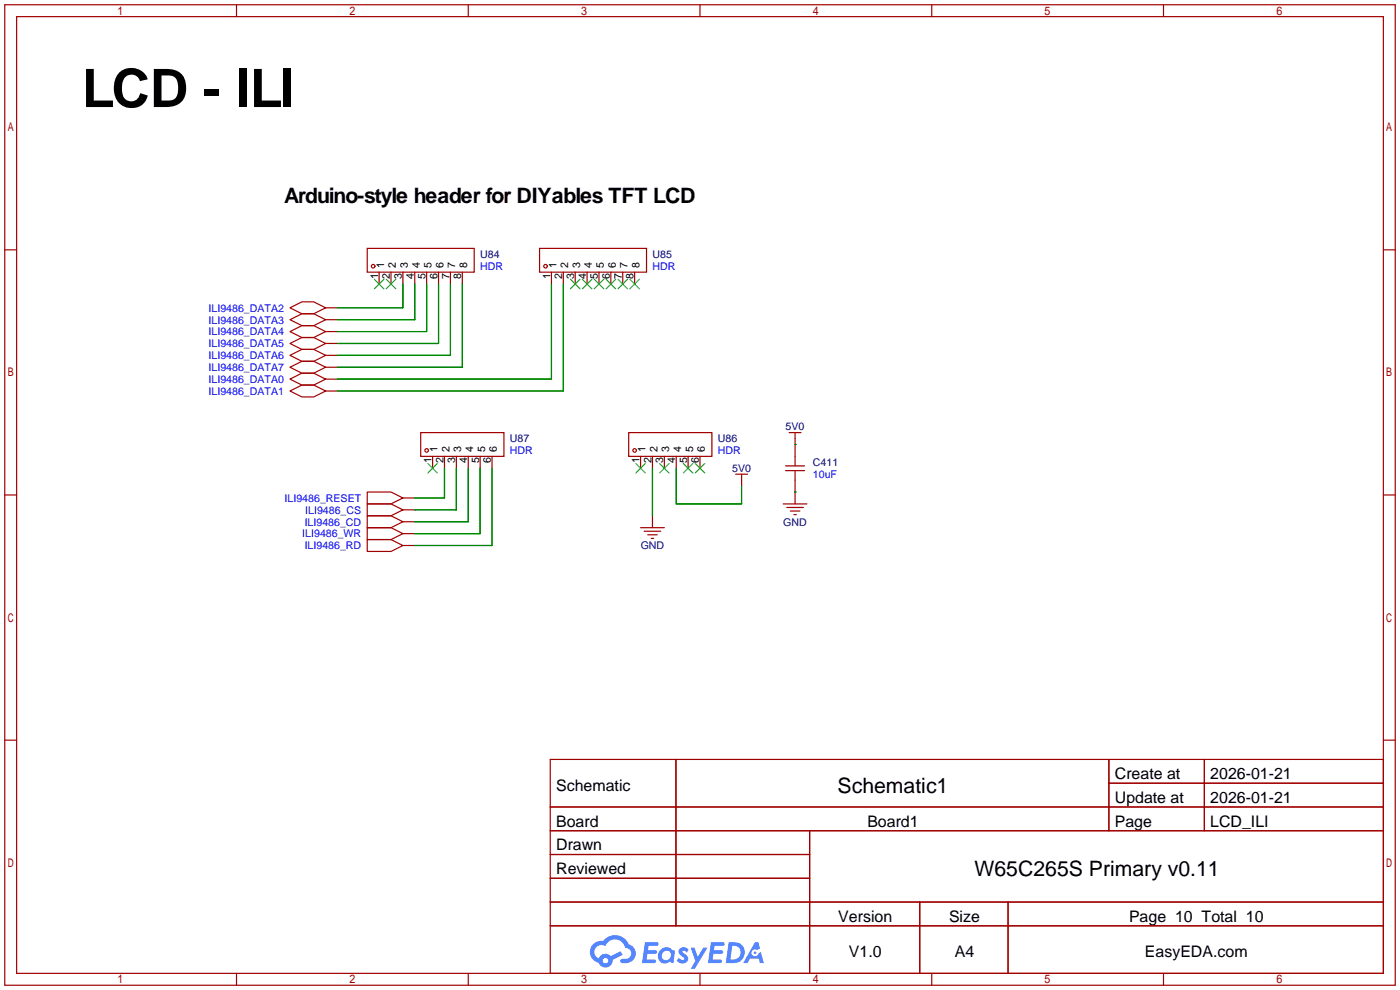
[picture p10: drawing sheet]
<svg xmlns="http://www.w3.org/2000/svg" width="299mm" height="212mm" viewBox="0 0 299 212" stroke-linecap="round" stroke-linejoin="round" font-family="sans-serif">
<g fill="none" stroke="#a10000" stroke-width=".25">
<path d="M1 1h297.2v209.6h-297.2zM3.6 3.6h292.1v204.4h-292.1zM50.5 1v2.6M100.1 1v2.6M149.6 1v2.6M199.1 1v2.6M248.7 1v2.6M1 53.4h2.6M295.7 53.4h2.5M1 105.8h2.6M295.7 105.8h2.5M1 158.2h2.6"/>
<path d="M295.7 158.2h2.5M117.6 162.3h178.1v45.7h-178.1zM117.6 172.5h178.1M117.6 177.5h178.1M144.5 162.3v35.6M173 177.5v30.5M237 162.3v15.2M237 167.4h58.7M257.4 162.3v15.2M117.6 182.6h55.4M117.6 192.8h178.1M117.6 187.7h55.4"/>
<path d="M117.6 197.9h178.1M196.6 192.8v15.2M215.4 192.8v15.2M50.5 208v2.6M100.1 208v2.6M149.6 208v2.6M199.1 208v2.6M248.7 208v2.6"/>
</g>
<g fill="#5487ff">
<path d="M145.3 202.7a1.3 1.3 0 0 1 1.9 .3l-.4 .6a.54 .54 0 0 0-.9-.2l.1 .2a1.34 1.34 0 0 1 .9 1.8 1.47 1.47 0 0 1-2.3-.1l.5-.6 .8 .5a.31 .31 0 0 0 .4-.3 .31 .31 0 0 0-.3-.4 1.12 1.12 0 0 1-.7-1.8z"/>
<path d="M147.6 202.5h.9l.6 2 1.2-2h.9l-2.7 4.6h-.9l1-1.7z"/>
<path d="M137.8 201.4h1.7a1.31 1.31 0 0 1 1.2 .2 .4 .4 0 0 1-.3 .5l-1.8 .1-.1 .9h1.6a.4 .4 0 0 1 .4 .4 .4 .4 0 0 1-.5 .4h-1.6l-.2 1.2h1.4a.46 .46 0 0 1 .5 0 .46 .46 0 0 1 .1 .5l-.4 .2h-2.6z"/>
<path d="M151.9 201.4h1.7a1.32 1.32 0 0 1 1.2 .2 .39 .39 0 0 1-.3 .5l-1.8 .1-.1 .9h1.6a.4 .4 0 0 1 .4 .4 .4 .4 0 0 1-.4 .4h-1.7l-.2 1.2h1.4a.46 .46 0 0 1 .5 0 .46 .46 0 0 1 .1 .5l-.4 .2h-2.6z"/>
<path d="M161.3 201.4h.8l.3 1.3-.6 .4a.75 .75 0 0 0-1.1 .3 .75 .75 0 0 0 .5 1 .75 .75 0 0 0 .9-.7l.5-.2 .6 2.3h-.8l-.3-.9h-1.8l-.5 .9h-1z"/>
<path d="M155.7 201.4l-.6 4.4h1.5a2.27 2.27 0 0 0 2.6-2.2 2.27 2.27 0 0 0-2.7-2.2zM156.5 202.1a1.5 1.5 0 0 1 1.8 1.6 1.5 1.5 0 0 1-1.9 1.4h-.3z"/>
<path d="M141.2 203a1.6 1.6 0 0 0-.3 2.3 1.6 1.6 0 0 0 2.3 .2l.7 .3 .3-2.4-.1-.3-.5-.1a1.58 1.58 0 0 0-2.4 0zM141.8 203.5a.98 .98 0 0 1 1.6 .4 .98 .98 0 0 1-1.1 1.3 .94 .94 0 0 1-.9-.7 .94 .94 0 0 1 .4-1z"/>
<path d="M126.8 201.8a2.37 2.37 0 0 0 1.1 4 1.54 1.54 0 0 0 1.8 1 1.54 1.54 0 0 0 1.2-1.6l2.2-1.1-.5-.8-2 1a1.57 1.57 0 0 0-2.7 .5 1.5 1.5 0 0 1-.7-2.1 1.5 1.5 0 0 1 2.2-.5 2.23 2.23 0 0 1 2.3-1.4 2.23 2.23 0 0 1 2 1.8 1.16 1.16 0 0 1 1.2 1.1 1.16 1.16 0 0 1-1.1 1.2h-.7a.47 .47 0 0 0-.5 .4 .47 .47 0 0 0 .4 .5 2.17 2.17 0 0 0 2.5-.9 2.17 2.17 0 0 0-.3-2.7l-.8-.4a3.2 3.2 0 0 0-5.5-.7l-1.1 .1zM128.8 205.3a.6 .6 0 0 1 1.2 0 .6 .6 0 0 1-1.2 0z"/>
<circle cx="161.4" cy="203.6" r=".28"/>
</g>
<g fill="none" stroke="#a10000" stroke-width=".25">
<path d="M78.5 53.1h22.8v5.1h-22.8zM81 58.2v2.5M83.6 58.2v2.5M86.1 58.2v2.5M88.6 58.2v2.5M91.2 58.2v2.5M93.7 58.2v2.5M96.3 58.2v2.5M98.8 58.2v2.5M115.3 53.1h22.9v5.1h-22.9zM117.9 58.2v2.5M120.4 58.2v2.5"/>
<path d="M122.9 58.2v2.5M125.5 58.2v2.5M128 58.2v2.5M130.6 58.2v2.5M133.1 58.2v2.5M135.6 58.2v2.5M62 65.8l2.5-1.3h2.6l2.5 1.3-2.5 1.3h-2.6zM62 68.3l2.5-1.2h2.6l2.5 1.2-2.5 1.3h-2.6zM62 70.9l2.5-1.3h2.6l2.5 1.3-2.5 1.2h-2.6zM62 73.4l2.5-1.3h2.6l2.5 1.3-2.5 1.3h-2.6zM62 75.9l2.5-1.2h2.6l2.5 1.2-2.5 1.3h-2.6zM62 78.5l2.5-1.3h2.6l2.5 1.3-2.5 1.3h-2.6z"/>
<path d="M69.6 65.8h2.5M69.6 68.3h2.5M69.6 70.9h2.5M69.6 73.4h2.5M69.6 75.9h2.5M69.6 78.5h2.5M62 81l2.5-1.2h2.6l2.5 1.2-2.5 1.3h-2.6zM62 83.6l2.5-1.3h2.6l2.5 1.3-2.5 1.2h-2.6zM69.6 81h2.5M69.6 83.6h2.5M89.9 92.5h17.8v5h-17.8zM92.5 97.5v2.6"/>
<path d="M95 97.5v2.6M97.5 97.5v2.6M100.1 97.5v2.6M102.6 97.5v2.6M105.2 97.5v2.6M134.4 92.5h17.7v5h-17.7zM136.9 97.5v2.6M139.4 97.5v2.6M142 97.5v2.6M144.5 97.5v2.6M147.1 97.5v2.6M149.6 97.5v2.6"/>
<path d="M167.9 99.6h4.1M168.7 92.5h2.5M169.9 92.5v7.1M78.5 115.3h5.1l2.5 1.3-2.5 1.3h-5.1zM78.5 112.8h5.1l2.5 1.2-2.5 1.3h-5.1zM78.5 110.2h5.1l2.5 1.3-2.5 1.3h-5.1zM78.5 107.7h5.1l2.5 1.3-2.5 1.2h-5.1zM78.5 105.2h5.1l2.5 1.2-2.5 1.3h-5.1zM86.1 116.6h2.5M86.1 114h2.5M86.1 111.5h2.5M86.1 109h2.5"/>
<path d="M86.1 106.4h2.5M136.9 112.8h5.1M137.7 113.5h3.5M138.4 114.3h2.1M139.2 115.1h.5M139.4 110.2v2.6M157.2 101.3h2.6M158.5 101.3v2.6M167.4 107.7h5.1M167.9 100.6h4.1M168.1 108.5h3.6M168.9 109.2h2"/>
<path d="M169.7 110h.5M169.9 100.6v7.1"/>
<circle cx="79.8" cy="56.9" r=".38"/>
<circle cx="116.6" cy="56.9" r=".38"/>
<circle cx="91.2" cy="96.3" r=".38"/>
<circle cx="135.6" cy="96.3" r=".38"/>
</g>
<g fill="none" stroke="#3c3" stroke-width=".25">
<path d="M80 59.7l2 2M82 59.7l-2 2M82.5 59.7l2.1 2M84.6 59.7l-2.1 2M121.9 59.7l2.1 2M124 59.7l-2.1 2M124.5 59.7l2 2M126.5 59.7l-2 2M127 59.7l2 2M129 59.7l-2 2M129.5 59.7l2.1 2M131.6 59.7l-2.1 2"/>
<path d="M132.1 59.7l2 2M134.1 59.7l-2 2M134.6 59.7l2.1 2M136.7 59.7l-2.1 2M91.4 99.1l2.1 2M93.5 99.1l-2.1 2M135.9 99.1l2 2M137.9 99.1l-2 2M141 99.1l2 2M143 99.1l-2 2M146 99.1l2.1 2M148.1 99.1l-2.1 2"/>
<path d="M148.6 99.1l2 2M150.6 99.1l-2 2"/>
</g>
<g fill="none" stroke="#008700" stroke-width=".25">
<path d="M86.1 60.7v5.1h-14M88.6 60.7v7.6h-16.5M91.2 60.7v10.2h-19.1M93.7 60.7v12.7h-21.6M96.3 60.7v15.2h-24.2M98.8 60.7v17.8h-26.7M117.9 60.7v20.3h-45.8M120.4 60.7v22.9h-48.3M169.9 95h.1M95 100.1v6.3h-6.4M97.5 100.1v8.9h-8.9M100.1 100.1v11.4h-11.5"/>
<path d="M102.6 100.1v13.9h-14M105.2 100.1v16.5h-16.6M139.4 100.1v10.1M144.5 100.1v7.6h14v-3.8M169.9 105.2h.1"/>
</g>
<text font-size="11.3" x="17.5" y="22.9">LCD - ILI</text>
<g font-size="4.5">
<text x="60.7" y="43.3">Arduino-style header for DIYables TFT LCD</text>
<text x="179" y="169.4">Schematic1</text>
<text x="208.3" y="187.2">W65C265S Primary v0.11</text>
</g>
<g font-size="3.4">
<text x="238.3" y="166.5">Create at</text>
<text x="258.7" y="166.5">2026-01-21</text>
<text x="118.9" y="169">Schematic</text>
<text x="238.3" y="171.6">Update at</text>
<text x="258.7" y="171.6">2026-01-21</text>
<text x="118.9" y="176.7">Board</text>
<text x="185.4" y="176.7">Board1</text>
<text x="238.3" y="176.7">Page</text>
<text x="258.7" y="176.7">LCD_ILI</text>
<text x="118.9" y="181.7">Drawn</text>
<text x="118.9" y="186.8">Reviewed</text>
<text x="179.2" y="197">Version</text>
<text x="202.8" y="197">Size</text>
<text x="241.3" y="197">Page 10 Total 10</text>
<text x="181.4" y="204.6">V1.0</text>
<text x="204.1" y="204.6">A4</text>
<text x="244.7" y="204.6">EasyEDA.com</text>
</g>
<g font-size="2.3">
<text x="80.8" y="59.6" transform="rotate(-90 80.8 59.6)">1</text>
<text x="82.1" y="57.2" transform="rotate(-90 82.1 57.2)">1</text>
<text x="83.3" y="59.6" transform="rotate(-90 83.3 59.6)">2</text>
<text x="84.6" y="57.2" transform="rotate(-90 84.6 57.2)">2</text>
<text x="85.9" y="59.6" transform="rotate(-90 85.9 59.6)">3</text>
<text x="87.2" y="57.2" transform="rotate(-90 87.2 57.2)">3</text>
<text x="88.4" y="59.6" transform="rotate(-90 88.4 59.6)">4</text>
<text x="89.7" y="57.2" transform="rotate(-90 89.7 57.2)">4</text>
<text x="91" y="59.6" transform="rotate(-90 91 59.6)">5</text>
<text x="92.2" y="57.2" transform="rotate(-90 92.2 57.2)">5</text>
<text x="93.5" y="59.6" transform="rotate(-90 93.5 59.6)">6</text>
<text x="94.8" y="57.2" transform="rotate(-90 94.8 57.2)">6</text>
<text x="96" y="59.6" transform="rotate(-90 96 59.6)">7</text>
<text x="97.3" y="57.2" transform="rotate(-90 97.3 57.2)">7</text>
<text x="98.6" y="59.6" transform="rotate(-90 98.6 59.6)">8</text>
<text x="99.9" y="57.2" transform="rotate(-90 99.9 57.2)">8</text>
<text x="117.6" y="59.6" transform="rotate(-90 117.6 59.6)">1</text>
<text x="118.9" y="57.2" transform="rotate(-90 118.9 57.2)">1</text>
<text x="120.2" y="59.6" transform="rotate(-90 120.2 59.6)">2</text>
<text x="121.4" y="57.2" transform="rotate(-90 121.4 57.2)">2</text>
<text x="122.7" y="59.6" transform="rotate(-90 122.7 59.6)">3</text>
<text x="124" y="57.2" transform="rotate(-90 124 57.2)">3</text>
<text x="125.3" y="59.6" transform="rotate(-90 125.3 59.6)">4</text>
<text x="126.5" y="57.2" transform="rotate(-90 126.5 57.2)">4</text>
<text x="127.8" y="59.6" transform="rotate(-90 127.8 59.6)">5</text>
<text x="129.1" y="57.2" transform="rotate(-90 129.1 57.2)">5</text>
<text x="130.3" y="59.6" transform="rotate(-90 130.3 59.6)">6</text>
<text x="131.6" y="57.2" transform="rotate(-90 131.6 57.2)">6</text>
<text x="132.9" y="59.6" transform="rotate(-90 132.9 59.6)">7</text>
<text x="134.1" y="57.2" transform="rotate(-90 134.1 57.2)">7</text>
<text x="135.4" y="59.6" transform="rotate(-90 135.4 59.6)">8</text>
<text x="136.7" y="57.2" transform="rotate(-90 136.7 57.2)">8</text>
<text x="92.2" y="98.9" transform="rotate(-90 92.2 98.9)">1</text>
<text x="93.5" y="96.6" transform="rotate(-90 93.5 96.6)">1</text>
<text x="94.8" y="98.9" transform="rotate(-90 94.8 98.9)">2</text>
<text x="96" y="96.6" transform="rotate(-90 96 96.6)">2</text>
<text x="97.3" y="98.9" transform="rotate(-90 97.3 98.9)">3</text>
<text x="98.6" y="96.6" transform="rotate(-90 98.6 96.6)">3</text>
<text x="99.9" y="98.9" transform="rotate(-90 99.9 98.9)">4</text>
<text x="101.1" y="96.6" transform="rotate(-90 101.1 96.6)">4</text>
<text x="102.4" y="98.9" transform="rotate(-90 102.4 98.9)">5</text>
<text x="103.7" y="96.6" transform="rotate(-90 103.7 96.6)">5</text>
<text x="104.9" y="98.9" transform="rotate(-90 104.9 98.9)">6</text>
<text x="106.2" y="96.6" transform="rotate(-90 106.2 96.6)">6</text>
<text x="136.7" y="98.9" transform="rotate(-90 136.7 98.9)">1</text>
<text x="138" y="96.6" transform="rotate(-90 138 96.6)">1</text>
<text x="139.2" y="98.9" transform="rotate(-90 139.2 98.9)">2</text>
<text x="140.5" y="96.6" transform="rotate(-90 140.5 96.6)">2</text>
<text x="141.8" y="98.9" transform="rotate(-90 141.8 98.9)">3</text>
<text x="143" y="96.6" transform="rotate(-90 143 96.6)">3</text>
<text x="144.3" y="98.9" transform="rotate(-90 144.3 98.9)">4</text>
<text x="145.6" y="96.6" transform="rotate(-90 145.6 96.6)">4</text>
<text x="146.8" y="98.9" transform="rotate(-90 146.8 98.9)">5</text>
<text x="148.1" y="96.6" transform="rotate(-90 148.1 96.6)">5</text>
<text x="149.4" y="98.9" transform="rotate(-90 149.4 98.9)">6</text>
<text x="150.7" y="96.6" transform="rotate(-90 150.7 96.6)">6</text>
</g>
<g font-size="2.3" fill="#000080">
<text x="102.6" y="55.2">U84</text>
<text x="139.4" y="55.2">U85</text>
<text x="109" y="94.5">U87</text>
<text x="153.4" y="94.5">U86</text>
<text x="167.9" y="92">5V0</text>
<text x="156.5" y="100.9">5V0</text>
<text x="173.7" y="99.6">C411</text>
<text x="167.4" y="112.3">GND</text>
<text x="136.9" y="117.4">GND</text>
</g>
<g font-size="2.3" fill="#00f">
<text x="102.6" y="57.7">HDR</text>
<text x="139.4" y="57.7">HDR</text>
<text x="44.6" y="66.6">ILI9486_DATA2</text>
<text x="44.6" y="69.1">ILI9486_DATA3</text>
<text x="44.6" y="71.7">ILI9486_DATA4</text>
<text x="44.6" y="74.2">ILI9486_DATA5</text>
<text x="44.6" y="76.8">ILI9486_DATA6</text>
<text x="44.6" y="81.8">ILI9486_DATA0</text>
<text x="44.6" y="79.3">ILI9486_DATA7</text>
<text x="44.6" y="84.4">ILI9486_DATA1</text>
<text x="109" y="97.1">HDR</text>
<text x="153.4" y="97.1">HDR</text>
<text x="60.8" y="107.2">ILI9486_RESET</text>
<text x="173.7" y="102.2">10uF</text>
<text x="65.1" y="112.3">ILI9486_CD</text>
<text x="65.2" y="109.8">ILI9486_CS</text>
<text x="64.6" y="114.9">ILI9486_WR</text>
<text x="65.1" y="117.4">ILI9486_RD</text>
</g>
</svg>
